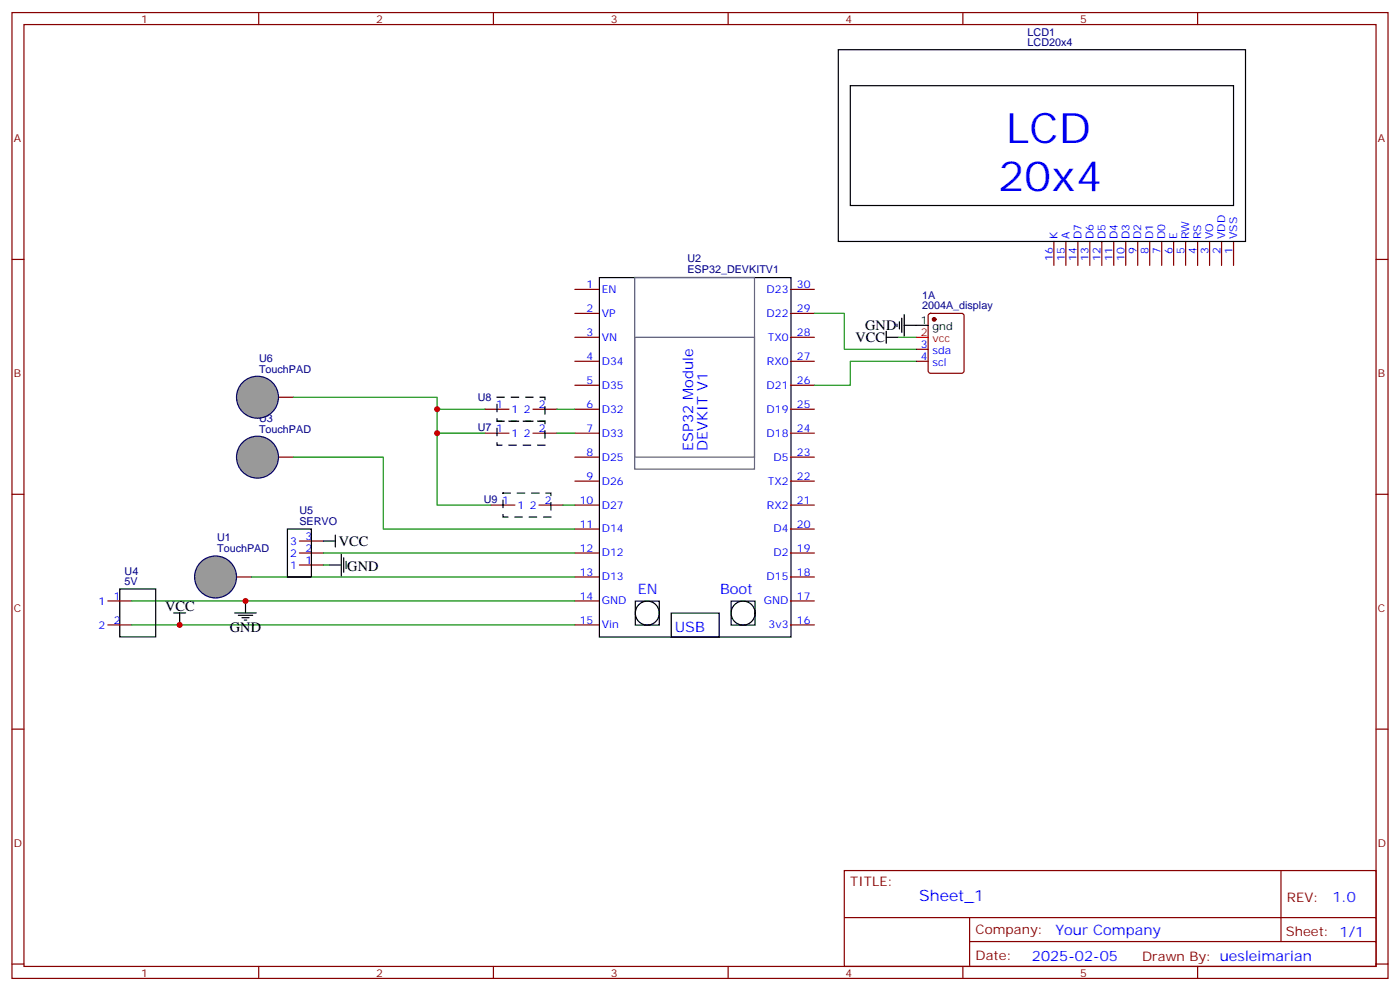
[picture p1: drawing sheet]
<svg xmlns="http://www.w3.org/2000/svg" width="412mm" height="292mm" viewBox="0 0 412 292" stroke-linecap="round" stroke-linejoin="round" font-family="sans-serif">
<g fill="none" stroke="#870000" stroke-width=".35">
<path d="M3.5 3.7h405.4v284.3h-405.4zM7.1 7.2h398.2v277.3h-398.2zM76.2 3.7v3.5M145.3 3.7v3.5M214.5 3.7v3.5M283.6 3.7v3.5M352.8 3.7v3.5M3.5 76.4h3.6M405.3 76.4h3.6M169.3 85.2h7.1M169.3 92.3h7.1M169.3 99.3h7.1"/>
<path d="M232.8 85.2h7.1M232.8 92.3h7.1M232.8 99.3h7.1M169.3 106.4h7.1M169.3 113.4h7.1M232.8 106.4h7.1M232.8 113.4h7.1M169.3 120.5h7.1M169.3 127.5h7.1M169.3 134.6h7.1M232.8 120.5h7.1M232.8 127.5h7.1"/>
<path d="M232.8 134.6h7.1M3.5 145.5h3.6M169.3 141.6h7.1M169.3 148.7h7.1M169.3 155.8h7.1M232.8 141.6h7.1M232.8 148.7h7.1M232.8 155.8h7.1M405.3 145.5h3.6M67 169.9h7.1M169.3 162.8h7.1M169.3 169.9h7.1"/>
<path d="M169.3 176.9h7.1M232.8 162.8h7.1M232.8 169.9h7.1M232.8 176.9h7.1M169.3 184h7.1M232.8 184h7.1M3.5 214.7h3.6M405.3 214.7h3.6M248.7 256.3h156.6v28.2h-156.6zM377.3 256.3v20.9M248.7 270.1h156.5M285.6 277.2h119.6"/>
<path d="M285.6 270.1v14.2M3.5 283.8h3.6M76.2 284.5v3.5M145.3 284.5v3.5M214.5 284.5v3.5M283.6 284.5v3.5M352.8 284.5v3.5M405.3 283.8h3.6"/>
</g>
<g fill="none" stroke="#000" stroke-width=".35">
<path d="M176.6 81.7h56.4v105.9h-56.4zM187.1 177h7.1v7h-7.1zM215.4 177h7v7h-7zM197.7 180.5h14.1v7.1h-14.1z"/>
<circle cx="190.7" cy="180.5" r="3.5"/>
<circle cx="218.9" cy="180.5" r="3.5"/>
</g>
<path d="M187 81.7h35.2v56.4h-35.2zM187 99.3h35.2v35.3h-35.2z" fill="none" stroke="#666" stroke-width=".35"/>
<circle cx="63.5" cy="169.9" r="6.2" fill="#999" stroke="#006" stroke-width=".35"/>
<path d="M79.4 134.6h7" fill="none" stroke="#870000" stroke-width=".35"/>
<circle cx="75.8" cy="134.6" r="6.2" fill="#999" stroke="#006" stroke-width=".35"/>
<path d="M239.9 92.3h8.8v10.5h21.2M264.6 99.3h5.3M269.9 106.4h-19.4v7h-10.6M38.8 176.9h130.5M74.1 169.9h95.2M95.2 162.8h74.1M38.8 184h130.5" fill="none" stroke="#008700" stroke-width=".35"/>
<g fill="none" stroke="#000" stroke-width=".35">
<path d="M246.9 14.6h120v56.5h-120zM250.5 25.2h112.9v35.3h-112.9zM261.1 99.3h3.5M261.1 97.5v3.6M264.2 95.4v.7M264.9 94.7v2.1M265.6 93.7v4.2M266.3 95.8h7.1M266.3 92.6v6.4M84.7 155.8h7v14.1h-7zM95.2 159.3h3.6M98.8 157.5v3.5"/>
<path d="M35.3 173.4h10.6v14.1h-10.6zM72.3 176.9v3.5M97 166.3h3.5M100.5 163.2v6.3M101.2 164.2v4.3M102 165.3v2.1M102.7 166v.7M51.2 180.4h3.5M52.9 180.4v3.6M69.1 180.4h6.4M70.2 181.2h4.2M71.3 181.9h2.1"/>
<path d="M72 182.6h.7"/>
</g>
<g fill="none" stroke="#870000" stroke-width=".35">
<path d="M310.4 71.1v7M314 71.1v7M317.5 71.1v7M321 71.1v7M324.6 71.1v7M328.1 71.1v7M331.6 71.1v7M335.1 71.1v7M338.7 71.1v7M342.2 71.1v7M345.7 71.1v7M349.2 71.1v7"/>
<path d="M352.8 71.1v7M356.3 71.1v7M359.8 71.1v7M363.4 71.1v7M273.6 92.5l.5-.2h9.2l.6 .4 .1 16.5-.5 .6-9.4 .1-.6-.5-.1-16.4zM79.4 116.9h7M269.9 102.8h3.5M269.9 106.4h3.5M88.2 159.3h7M31.7 176.9h7.1M88.2 166.3h7M88.2 162.8h7"/>
<path d="M31.7 184h7.1"/>
</g>
<circle cx="275.2" cy="94" r=".53" fill="#870000" stroke="#870000" stroke-width=".35"/>
<path d="M269.9 99.3h3.5" fill="none" stroke="#f00" stroke-width=".35"/>
<circle cx="75.8" cy="116.9" r="6.2" fill="#999" stroke="#006" stroke-width=".35"/>
<path d="M86.4 116.9h42.4v31.8h15.8M86.4 134.6h26.5v21.2h56.4M128.8 120.5h14.1M128.8 127.5h14.1M164 120.5h5.3M164 127.5h5.3M165.8 148.7h3.5M95.2 166.3h1.8" fill="none" stroke="#008700" stroke-width=".35"/>
<path d="M142.9 120.5h7M142.9 127.5h7M157 120.5h7M157 127.5h7M144.6 148.7h7.1M158.7 148.7h7.1" fill="none" stroke="#870000" stroke-width=".35"/>
<path d="M146.4 116.9h14.1v7.1h-14.1zM146.4 124h14.1v7.1h-14.1zM148.2 145.2h14.1v7h-14.1z" fill="none" stroke="#000" stroke-width=".35" stroke-dasharray="2.1 2.1"/>
<g fill="#c00">
<circle cx="52.9" cy="184" r=".88"/>
<circle cx="72.3" cy="176.9" r=".88"/>
<circle cx="128.8" cy="120.5" r=".88"/>
<circle cx="128.8" cy="127.5" r=".88"/>
</g>
<g font-size="12.3" fill="#00f">
<text x="296.4" y="42.2">LCD</text>
<text x="294" y="56.3">20x4</text>
</g>
<text font-size="4.6" fill="#00f" x="270.8" y="265.3">Sheet_1</text>
<g font-size="4.2">
<text x="252" y="100.7">VCC</text>
<text x="254.9" y="97.2">GND</text>
<text x="99.8" y="160.7">VCC</text>
<text x="102.3" y="168.1">GND</text>
<text x="48.7" y="179.7">VCC</text>
<text x="67.7" y="186.1">GND</text>
</g>
<g font-size="4.2" fill="#00f">
<text x="204.1" y="132.7" transform="rotate(-90 204.1 132.7)">ESP32 Module</text>
<text x="208.4" y="132.7" transform="rotate(-90 208.4 132.7)">DEVKIT V1</text>
<text x="187.8" y="174.9">EN</text>
<text x="212.1" y="174.9">Boot</text>
<text x="198.8" y="186.2">USB</text>
<text x="392.5" y="265.6">1.0</text>
<text x="310.9" y="275.1">Your Company</text>
<text x="304" y="282.9">2025-02-05</text>
</g>
<g font-size="3.9" fill="#800">
<text x="250.5" y="260.9">TITLE:</text>
<text x="379.1" y="265.6">REV:</text>
<text x="287.4" y="275.1">Company:</text>
<text x="378.7" y="275.7">Sheet: 1/1</text>
<text x="287.4" y="282.8">Date:</text>
<text x="336.4" y="282.8">Drawn By: uesleimarian</text>
</g>
<g font-size="3.2" fill="#800">
<text x="41.6" y="6.7">1</text>
<text x="110.8" y="6.7">2</text>
<text x="179.9" y="6.7">3</text>
<text x="249.1" y="6.7">4</text>
<text x="318.2" y="6.7">5</text>
<text x="4.1" y="41.8">A</text>
<text x="405.9" y="41.8">A</text>
<text x="4.1" y="110.9">B</text>
<text x="405.9" y="110.9">B</text>
<text x="4.1" y="180.1">C</text>
<text x="405.9" y="180.1">C</text>
<text x="4.1" y="249.2">D</text>
<text x="405.9" y="249.2">D</text>
<text x="41.6" y="287.5">1</text>
<text x="110.8" y="287.5">2</text>
<text x="179.9" y="287.5">3</text>
<text x="249.1" y="287.5">4</text>
<text x="318.2" y="287.5">5</text>
</g>
<g font-size="3.2" fill="#000080">
<text x="302.7" y="10.6">LCD1</text>
<text x="302.7" y="13.6">LCD20x4</text>
<text x="202.5" y="77.2">U2</text>
<text x="202.5" y="80.4">ESP32_DEVKITV1</text>
<text x="271.6" y="88">1A</text>
<text x="271.6" y="91.1">2004A_display</text>
<text x="76.3" y="106.5">U6</text>
<text x="76.3" y="109.7">TouchPAD</text>
<text x="140.8" y="118.1">U8</text>
<text x="76.3" y="124.1">U3</text>
<text x="76.3" y="127.4">TouchPAD</text>
<text x="140.8" y="126.9">U7</text>
<text x="142.5" y="148.1">U9</text>
<text x="88.2" y="154.6">SERVO</text>
<text x="88.2" y="151.4">U5</text>
<text x="64" y="159.4">U1</text>
<text x="64" y="162.6">TouchPAD</text>
<text x="36.7" y="172.3">5V</text>
<text x="36.7" y="169.2">U4</text>
</g>
<g font-size="3.2" fill="#00f">
<text x="311.5" y="70.4" transform="rotate(-90 311.5 70.4)">K</text>
<text x="315" y="70.4" transform="rotate(-90 315 70.4)">A</text>
<text x="318.6" y="70.4" transform="rotate(-90 318.6 70.4)">D7</text>
<text x="322.1" y="70.4" transform="rotate(-90 322.1 70.4)">D6</text>
<text x="325.6" y="70.4" transform="rotate(-90 325.6 70.4)">D5</text>
<text x="329.1" y="70.4" transform="rotate(-90 329.1 70.4)">D4</text>
<text x="332.7" y="70.4" transform="rotate(-90 332.7 70.4)">D3</text>
<text x="336.2" y="70.4" transform="rotate(-90 336.2 70.4)">D2</text>
<text x="339.7" y="70.4" transform="rotate(-90 339.7 70.4)">D1</text>
<text x="343.3" y="70.4" transform="rotate(-90 343.3 70.4)">D0</text>
<text x="346.8" y="70.4" transform="rotate(-90 346.8 70.4)">E</text>
<text x="350.3" y="70.4" transform="rotate(-90 350.3 70.4)">RW</text>
<text x="353.8" y="70.4" transform="rotate(-90 353.8 70.4)">RS</text>
<text x="357.4" y="70.4" transform="rotate(-90 357.4 70.4)">VO</text>
<text x="360.9" y="70.4" transform="rotate(-90 360.9 70.4)">VDD</text>
<text x="364.4" y="70.4" transform="rotate(-90 364.4 70.4)">VSS</text>
<text x="310.1" y="76.9" transform="rotate(-90 310.1 76.9)">16</text>
<text x="313.6" y="76.9" transform="rotate(-90 313.6 76.9)">15</text>
<text x="317.1" y="76.9" transform="rotate(-90 317.1 76.9)">14</text>
<text x="320.7" y="76.9" transform="rotate(-90 320.7 76.9)">13</text>
<text x="324.2" y="76.9" transform="rotate(-90 324.2 76.9)">12</text>
<text x="327.7" y="76.9" transform="rotate(-90 327.7 76.9)">11</text>
<text x="331.3" y="76.9" transform="rotate(-90 331.3 76.9)">10</text>
<text x="334.8" y="74.9" transform="rotate(-90 334.8 74.9)">9</text>
<text x="338.3" y="74.9" transform="rotate(-90 338.3 74.9)">8</text>
<text x="341.8" y="74.9" transform="rotate(-90 341.8 74.9)">7</text>
<text x="345.4" y="74.9" transform="rotate(-90 345.4 74.9)">6</text>
<text x="348.9" y="74.9" transform="rotate(-90 348.9 74.9)">5</text>
<text x="352.4" y="74.9" transform="rotate(-90 352.4 74.9)">4</text>
<text x="356" y="74.9" transform="rotate(-90 356 74.9)">3</text>
<text x="359.5" y="74.9" transform="rotate(-90 359.5 74.9)">2</text>
<text x="363" y="74.9" transform="rotate(-90 363 74.9)">1</text>
<text x="172.8" y="84.8">1</text>
<text x="177.3" y="86.2">EN</text>
<text x="225.8" y="86.2">D23</text>
<text x="234.8" y="84.8">30</text>
<text x="172.8" y="91.8">2</text>
<text x="177.3" y="93.3">VP</text>
<text x="225.8" y="93.3">D22</text>
<text x="234.8" y="91.8">29</text>
<text x="172.8" y="98.9">3</text>
<text x="177.3" y="100.3">VN</text>
<text x="226.2" y="100.3">TX0</text>
<text x="234.8" y="98.9">28</text>
<text x="172.8" y="106">4</text>
<text x="177.3" y="107.4">D34</text>
<text x="225.9" y="107.4">RX0</text>
<text x="234.8" y="106">27</text>
<text x="271.2" y="102.5">3</text>
<text x="271.2" y="106">4</text>
<text x="274.7" y="104.2">sda</text>
<text x="274.7" y="107.8">scl</text>
<text x="172.8" y="113">5</text>
<text x="234.8" y="113">26</text>
<text x="177.3" y="114.4">D35</text>
<text x="225.8" y="114.4">D21</text>
<text x="146.2" y="120.1">1</text>
<text x="150.6" y="121.5">1</text>
<text x="154.3" y="121.5">2</text>
<text x="158.7" y="120.1">2</text>
<text x="172.8" y="120.1">6</text>
<text x="177.3" y="121.5">D32</text>
<text x="225.8" y="121.5">D19</text>
<text x="234.8" y="120.1">25</text>
<text x="146.2" y="127.2">1</text>
<text x="150.6" y="128.6">1</text>
<text x="154.3" y="128.6">2</text>
<text x="158.7" y="127.2">2</text>
<text x="172.8" y="127.1">7</text>
<text x="177.3" y="128.5">D33</text>
<text x="225.8" y="128.5">D18</text>
<text x="234.8" y="127.1">24</text>
<text x="172.8" y="134.2">8</text>
<text x="177.3" y="135.6">D25</text>
<text x="227.8" y="135.6">D5</text>
<text x="234.8" y="134.2">23</text>
<text x="172.8" y="141.2">9</text>
<text x="177.3" y="142.6">D26</text>
<text x="226.2" y="142.6">TX2</text>
<text x="234.8" y="141.2">22</text>
<text x="147.9" y="148.3">1</text>
<text x="152.4" y="149.8">1</text>
<text x="156" y="149.8">2</text>
<text x="160.5" y="148.3">2</text>
<text x="170.8" y="148.3">10</text>
<text x="177.3" y="149.7">D27</text>
<text x="225.9" y="149.7">RX2</text>
<text x="234.8" y="148.3">21</text>
<text x="170.8" y="155.3">11</text>
<text x="234.8" y="155.3">20</text>
<text x="85.5" y="160.3">3</text>
<text x="90" y="158.9">3</text>
<text x="177.3" y="156.8">D14</text>
<text x="227.8" y="156.8">D4</text>
<text x="85.5" y="167.4">1</text>
<text x="85.5" y="163.9">2</text>
<text x="90" y="166">1</text>
<text x="90" y="162.5">2</text>
<text x="170.8" y="162.4">12</text>
<text x="177.3" y="163.8">D12</text>
<text x="227.8" y="163.8">D2</text>
<text x="234.8" y="162.4">19</text>
<text x="170.8" y="169.5">13</text>
<text x="177.3" y="170.9">D13</text>
<text x="225.8" y="170.9">D15</text>
<text x="234.8" y="169.5">18</text>
<text x="29" y="178">1</text>
<text x="33.5" y="176.6">1</text>
<text x="170.8" y="176.5">14</text>
<text x="177.3" y="177.9">GND</text>
<text x="225" y="177.9">GND</text>
<text x="234.8" y="176.5">17</text>
<text x="29" y="185">2</text>
<text x="33.5" y="183.6">2</text>
<text x="170.8" y="183.6">15</text>
<text x="177.3" y="185">Vin</text>
<text x="226.4" y="185">3v3</text>
<text x="234.8" y="183.6">16</text>
</g>
<g font-size="3.2">
<text x="271.2" y="95.4">1</text>
<text x="274.7" y="97.2">gnd</text>
</g>
<g font-size="3.2" fill="#f00">
<text x="271.2" y="99">2</text>
<text x="274.7" y="100.7">vcc</text>
</g>
</svg>
